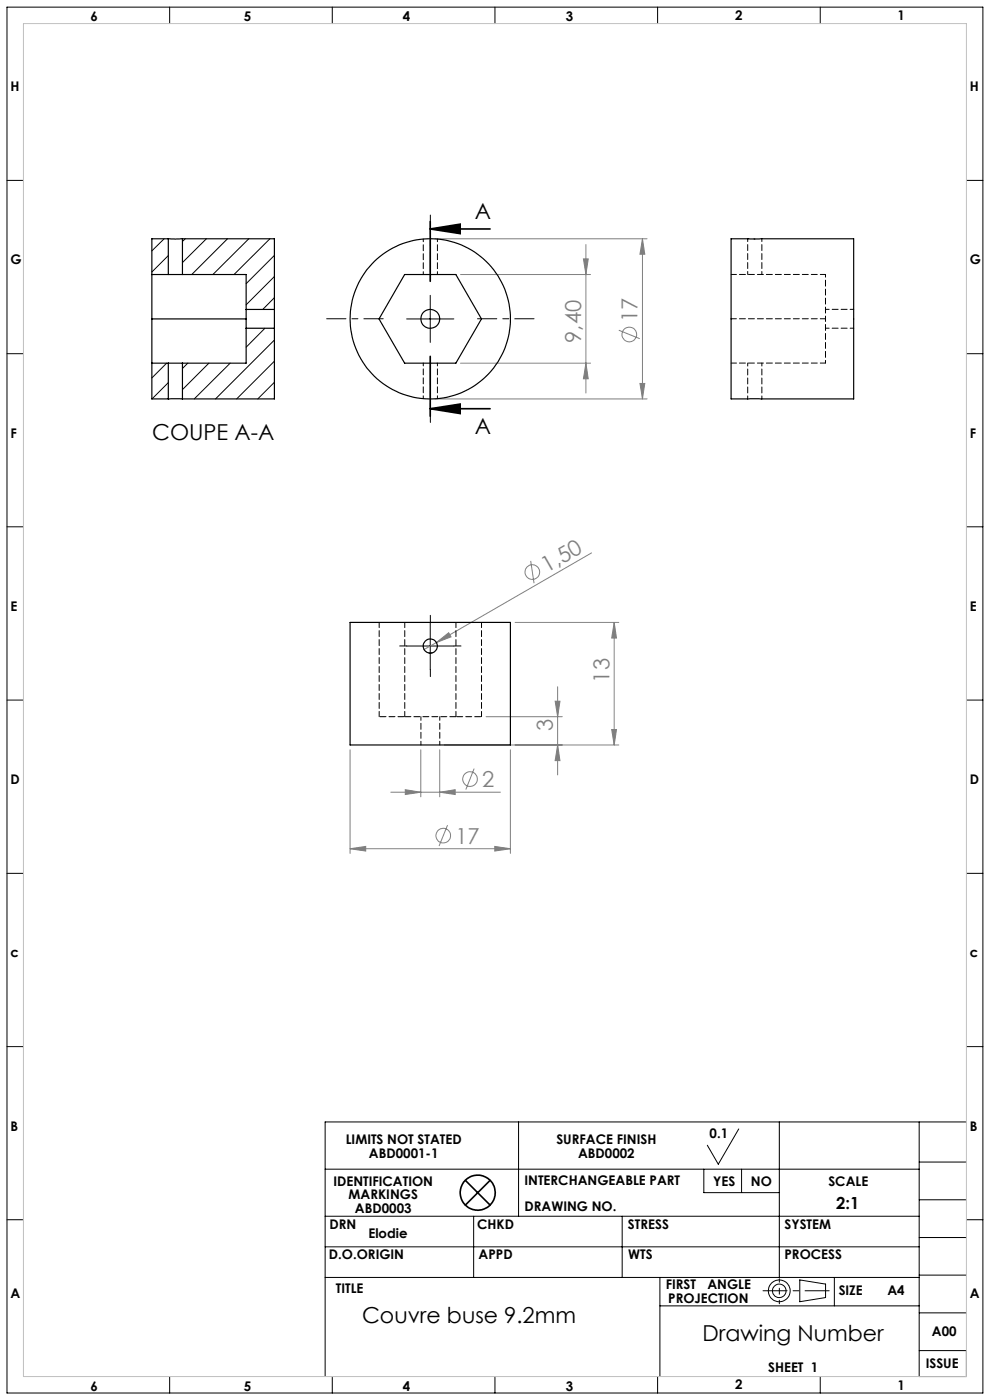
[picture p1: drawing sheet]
<svg xmlns="http://www.w3.org/2000/svg" width="210mm" height="297mm" viewBox="0 0 210 297" stroke-linecap="round" stroke-linejoin="round" font-family="sans-serif">
<g fill="none" stroke="#000" stroke-width=".21">
<path d="M1.5 1.5h207v294h-207zM36 1.5v3.5M70.5 1.5v3.5M105 1.5v3.5M139.5 1.5v3.5M174 1.5v3.5M1.5 38.3h3.5M205 38.3h3.5M1.5 75h3.5M86.3 67.7h10M91.3 62.6v10M205 75h3.5"/>
<path d="M1.5 111.8h3.5M205 111.8h3.5M86.3 137.1h10M91.3 132v10.1M1.5 148.5h3.5M205 148.5h3.5M1.5 185.3h3.5M205 185.3h3.5M1.5 222h3.5M110 238v20M156.7 239.5l-4.3 7.5-2.4-4M165.3 238v33"/>
<path d="M195 238v54h10v-5.5h-10M205 222h3.5M205 238h-136v54M1.5 258.8h3.5M69 248h126M69 258h126M100.5 258v13M132 258v13M149.3 248v5h16M157.3 248v5M195 254.5h10M195 246.5h10"/>
<path d="M205 258.8h3.5M69 264.5h126M69 271h126M140 271v21M140 277h55M169.7 271.5l5.4 .9v2.9l-5.4 .9zM177 271v6M195 278.5h10M195 270.5h10M195 262.5h10M36 292v3.5M70.5 292v3.5"/>
<path d="M105 292v3.5M139.5 292v3.5M174 292v3.5"/>
<circle cx="165.3" cy="273.8" r="2.31"/>
<circle cx="165.3" cy="273.8" r="1.44"/>
</g>
<g fill="none" stroke="#000" stroke-width=".35">
<path d="M91.3 48.6h12.7M91.3 47v12.7M91.3 48.6l6.3-1v2zM91.3 75.6v12.7M91.3 86.7h12.7M91.3 86.7l6.3-1v2zM98.7 250.4l5.3 5.3M104 250.4l-5.3 5.3"/>
<circle cx="101.3" cy="253" r="3.7"/>
</g>
<path d="M175.9 273.8h-14.1" fill="none" stroke="#000" stroke-width=".21" stroke-dasharray="30.5 1.3 1.3 1.3" stroke-dashoffset="25.4"/>
<path d="M165.3 271.3v5.3" fill="none" stroke="#000" stroke-width=".21" stroke-dasharray="30.5 1.3 1.3 1.3" stroke-dashoffset="29.7"/>
<path d="M5 5h200v287h-200z" fill="none" stroke="#c0c0c0" stroke-width=".21"/>
<g fill="none" stroke="#808080" stroke-width=".21">
<path d="M92.3 50.7h45M97.7 58.2h27.6M123.8 54.9h1l-.5 3.3zM124.3 51.9v31.5M136.3 50.7l.5 3.2h-1.1zM136.3 50.7v33.9M97.7 77h27.6M124.3 77l.5 3.4h-1zM131.3 70.1l4.4 1.8M92.3 84.6h45M135.7 81.3h1.1l-.5 3.3zM112.6 119l.7 4.7"/>
<path d="M125.5 117.3l-32.9 19M92.6 136.3l2.6-2.1 .5 .9zM92.6 136.3l-2.6 1.5M109.3 132h22M130.3 132l.5 3.4h-1zM130.3 132v26M74.3 159.1v21.9M89.3 159.1v9.9M93.3 159.1v9.9M94.3 158h37M103.1 152h16.2M108.3 159.1v21.9"/>
<path d="M117.8 148.8h1l-.5 3.2zM118.3 158l.5 3.4h-1zM118.3 145.7v18.7M129.8 154.8h1l-.5 3.2zM82.9 168.1h23.3M86 167.5l3.3 .6-3.3 .5zM93.3 168.1l3.3-.6v1.1zM94.9 175l-1.8 4.5M100.6 163.1l-1.8 4.4M105 179.6l3.3 .5-3.3 .4zM74.3 180.1l3.3-.5v.9zM74.3 180.1h34"/>
<circle cx="133.5" cy="70.9" r="1.55"/>
<circle cx="112.9" cy="121.4" r="1.55"/>
<circle cx="94" cy="177.3" r="1.56"/>
<circle cx="99.7" cy="165.3" r="1.56"/>
</g>
<path d="M91.3 57.6v-12M81.3 67.6h-12M91.3 77.6v12M101.3 67.6h12" fill="none" stroke="#000" stroke-width=".21" stroke-dasharray="30.5 1.3 1.3 1.3" stroke-dashoffset="26.4"/>
<path d="M86.3 137h-1.5M91.3 132v-1.5M96.3 137h1.5M91.3 142v1.5" fill="none" stroke="#000" stroke-width=".21" stroke-dasharray="30.5 1.3 1.3 1.3"/>
<path d="M91.3 48.6l6.3-1v2zM91.3 86.7l6.3-1v2z" fill="#000"/>
<g fill="#808080">
<path d="M92.6 136.3l2.6-2.1 .5 .9z"/>
<path d="M74.3 180.1l3.3-.5v.9zM105 179.6l3.3 .5-3.3 .4zM86 167.5l3.3 .6-3.3 .5zM93.3 168.1l3.3-.6v1.1z"/>
<path d="M124.3 77l.5 3.4h-1zM123.8 54.9h1l-.5 3.3zM118.3 158l.5 3.4h-1zM117.8 148.8h1l-.5 3.2zM129.8 154.8h1l-.5 3.2zM130.3 132l.5 3.4h-1z"/>
<path d="M136.3 50.7l.5 3.2h-1.1zM135.7 81.3h1.1l-.5 3.3z"/>
</g>
<g fill="none" stroke="#000" stroke-width=".25">
<path d="M32.2 58.2h3.5M35.7 50.7h3M35.7 58.2h3M35.7 50.7h-3.5v33.9h3.5M35.7 50.7v7.5M38.7 58.2h13.5v7.4M38.7 50.7h19.5v14.9M38.7 50.7v7.5M85.8 58.2h10.9l5.4 9.5-5.4 9.3h-10.9l-5.4-9.3zM158.6 50.7h-3.5v33.9h26v-33.9h-22.5h.1M32.2 77h3.5M32.2 67.7h20"/>
<path d="M35.7 77h3M35.7 77v7.6M38.7 77v7.6M52.2 65.6v4M52.2 69.6v7.4h-13.5M52.2 65.6h6M52.2 69.6h6M58.2 65.6v4M58.2 69.6v15h-19.5M35.7 84.6h3M74.3 132h34v26h-34z"/>
<circle cx="91.3" cy="67.6" r="2.01"/>
<circle cx="91.3" cy="67.6" r="17"/>
<circle cx="91.3" cy="137.1" r="1.51"/>
</g>
<path d="M89.8 50.7v7.5M92.8 58.2v-7.5M89.8 77v7.6M175.1 67.6v-9.4M175.1 77v-9.4M92.8 84.6v-7.6" fill="none" stroke="#000" stroke-width=".21" stroke-dasharray="1.3 .6" stroke-dashoffset=".7"/>
<path d="M175.1 58.2h-20M175.1 67.6h-20M175.1 77h-20M80.4 152v-20M85.9 152v-20M96.7 152v-20M102.1 152v-20" fill="none" stroke="#000" stroke-width=".21" stroke-dasharray="1.3 .6" stroke-dashoffset=".2"/>
<path d="M80.4 152h5.5M96.7 152h5.4" fill="none" stroke="#000" stroke-width=".21" stroke-dasharray="1.3 .6" stroke-dashoffset="-.2"/>
<path d="M159.9 50.7h.2M160.1 50.7h.1M89.8 137.1v-.1M85.9 152h10.8" fill="none" stroke="#000" stroke-width=".21" stroke-dasharray="1.3 .6"/>
<path d="M175.1 69.6h6M181.1 65.6h-6M91.7 138.5h-.9M89.3 152v6M93.3 158v-6" fill="none" stroke="#000" stroke-width=".21" stroke-dasharray="1.3 .6" stroke-dashoffset=".5"/>
<path d="M158.6 50.6v7.6M161.6 58.2v-7.6M158.6 77v7.6M161.6 84.6v-7.6" fill="none" stroke="#000" stroke-width=".21" stroke-dasharray="1.3 .6" stroke-dashoffset=".6"/>
<g fill="none" stroke="#000" stroke-width=".21">
<path d="M34.8 50.7l-2.6 2.5M35.7 54.2l-3.5 3.5M39.3 50.7l-.6 .5M43.8 50.7l-5.1 5M48.3 50.7l-7.6 7.5M52.8 50.7l-7.6 7.5M57.3 50.7l-7.7 7.5M58.2 54.2l-6 6M58.2 58.7l-6 6M35.3 77l-3.1 3.2M39.8 77l-1.1 1.2M44.3 77l-5.6 5.7"/>
<path d="M48.8 77l-7.6 7.6M56.2 69.6l-4 4.1M58.2 63.1l-2.5 2.5M58.2 72.1l-12.5 12.5M58.2 76.6l-8 8M35.7 81.2l-3.5 3.4M58.2 81.1l-3.5 3.5"/>
</g>
<g font-size="4.7">
<text x="100.8" y="46.5">A</text>
<text x="32.3" y="93.3">COUPE A-A</text>
<text x="100.8" y="92">A</text>
<text x="76.8" y="280.7">Couvre buse 9.2mm</text>
<text x="149" y="284.4">Drawing Number</text>
</g>
<g font-size="4.7" fill="#808080">
<text x="135.2" y="68.4" transform="rotate(-90 135.2 68.4)">17</text>
<text x="123.3" y="72.7" transform="rotate(-90 123.3 72.7)">9,40</text>
<text x="116" y="121.5" transform="rotate(-30 116 121.5)">1,50</text>
<text x="129.3" y="144.8" transform="rotate(-90 129.3 144.8)">13</text>
<text x="117.3" y="155" transform="rotate(-90 117.3 155)">3</text>
<text x="102.3" y="167">2</text>
<text x="96.6" y="179">17</text>
</g>
<text font-size="3.5" x="177.3" y="256.4">2:1</text>
<g font-size="2.8">
<text x="19.2" y="4.5">6</text>
<text x="51.7" y="4.5">5</text>
<text x="85.5" y="4.5">4</text>
<text x="120" y="4.5">3</text>
<text x="155.9" y="4.3">2</text>
<text x="190.4" y="4.3">1</text>
<text x="2.2" y="19.4">H</text>
<text x="205.7" y="19.4">H</text>
<text x="2.2" y="56.1">G</text>
<text x="205.7" y="56.1">G</text>
<text x="2.2" y="92.9">F</text>
<text x="205.7" y="92.9">F</text>
<text x="2.2" y="129.6">E</text>
<text x="205.7" y="129.6">E</text>
<text x="2.2" y="166.4">D</text>
<text x="205.7" y="166.4">D</text>
<text x="2.2" y="203.1">c</text>
<text x="205.7" y="203.1">c</text>
<text x="2.2" y="239.9">B</text>
<text x="205.7" y="239.9">B</text>
<text x="73.4" y="242.7">LIMITS NOT STATED</text>
<text x="78.3" y="245.6">ABD0001-1</text>
<text x="118" y="242.7">SURFACE FINISH</text>
<text x="122.6" y="245.6">ABD0002</text>
<text x="150.5" y="241.4">0.1</text>
<text x="70.7" y="251.6">IDENTIFICATION</text>
<text x="111.3" y="251.4">INTERCHANGEABLE PART</text>
<text x="151.3" y="251.5">YES</text>
<text x="159.3" y="251.5">NO</text>
<text x="175.7" y="251.5">SCALE</text>
<text x="73.9" y="254.4">MARKINGS</text>
<text x="75.3" y="257.3">ABD0003</text>
<text x="111.3" y="256.9">DRAWING NO.</text>
<text x="69.9" y="260.7">DRN</text>
<text x="78.2" y="262.7">Elodie</text>
<text x="101.2" y="260.7">CHKD</text>
<text x="133.2" y="260.7">STRESS</text>
<text x="166.4" y="260.7">SYSTEM</text>
<text x="69.8" y="267.1">D.O.ORIGIN</text>
<text x="101.5" y="267.1">APPD</text>
<text x="133.2" y="267">WTS</text>
<text x="166.4" y="267">PROCESS</text>
<text x="2.2" y="275.3">A</text>
<text x="71.2" y="274.2">TITLE</text>
<text x="141.2" y="273.6">FIRST</text>
<text x="150" y="273.6">ANGLE</text>
<text x="177.9" y="274.8">SIZE</text>
<text x="188.2" y="274.8">A4</text>
<text x="205.7" y="275.3">A</text>
<text x="141.7" y="276.4">PROJECTION</text>
<text x="197.7" y="283.4">A00</text>
<text x="162.9" y="291">SHEET 1</text>
<text x="196.4" y="290.3">ISSUE</text>
<text x="19.2" y="295">6</text>
<text x="51.7" y="295">5</text>
<text x="85.5" y="295.1">4</text>
<text x="120" y="295">3</text>
<text x="155.9" y="294.8">2</text>
<text x="190.4" y="294.9">1</text>
</g>
</svg>
